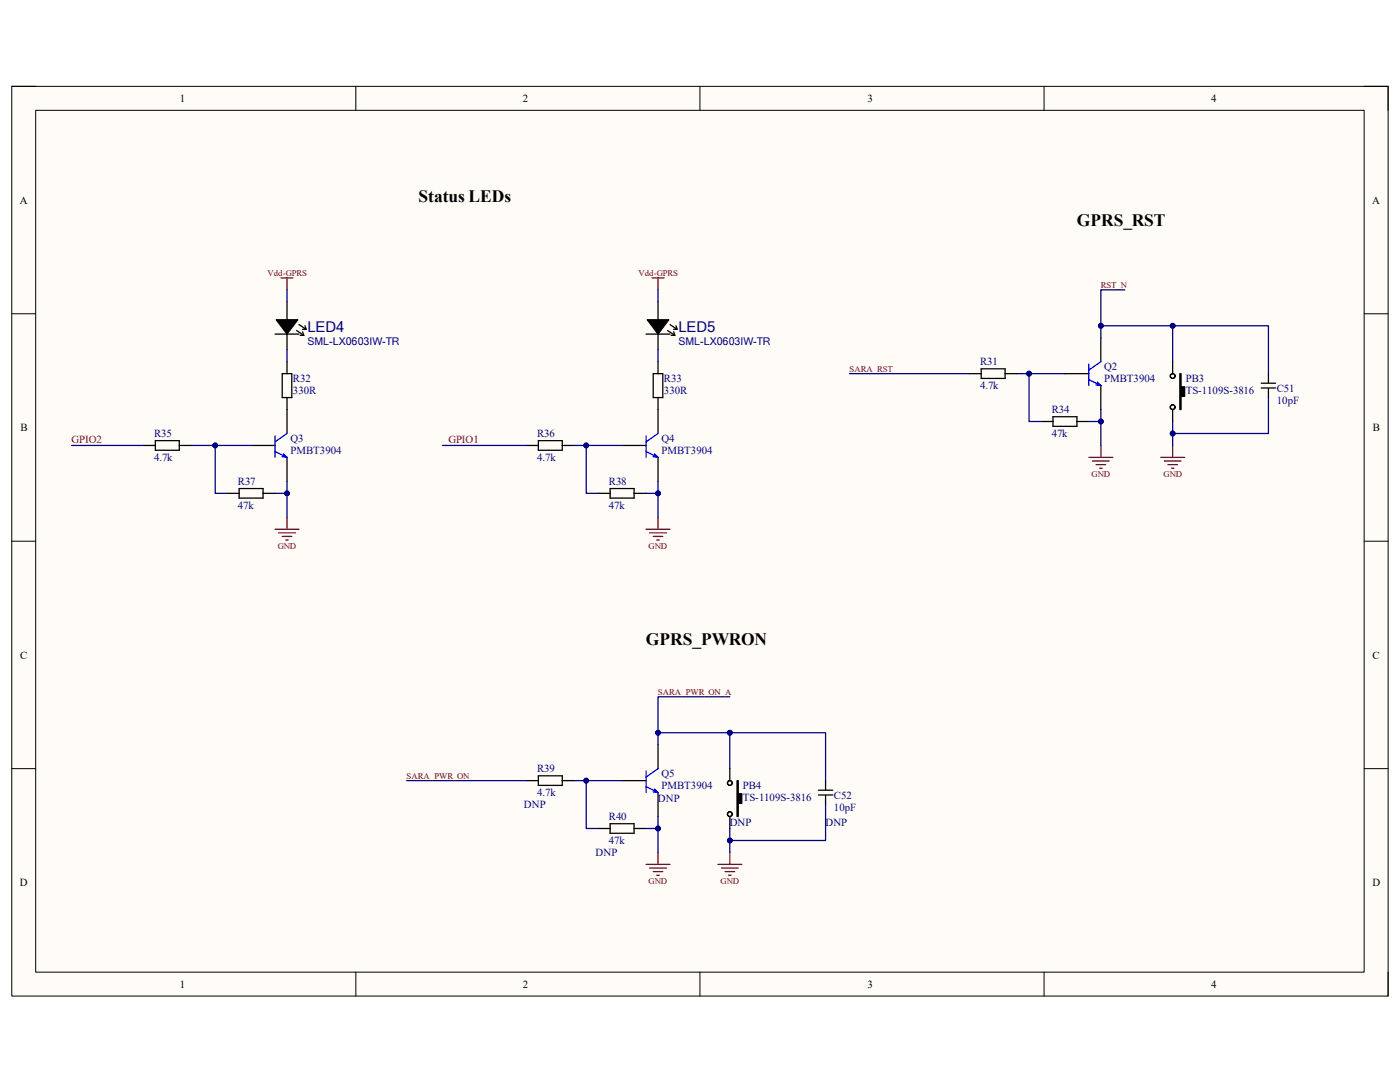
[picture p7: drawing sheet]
<svg xmlns="http://www.w3.org/2000/svg" width="279mm" height="216mm" viewBox="0 0 279 216" stroke-linecap="round" stroke-linejoin="round" font-family="sans-serif">
<path d="M2.3 17.2h274.7v181.6h-274.7z" fill-rule="evenodd" fill="#fffcf8"/>
<path d="M2.3 17.2h274.7v181.6h-274.7z" fill="none" stroke="#000" stroke-width=".2"/>
<path d="M7.1 22h265.1v172h-265.1z" fill-rule="evenodd" fill="#fffcf8"/>
<g fill="none" stroke="#000" stroke-width=".2">
<path d="M2.3 17.2h4.8M71 17.2v4.8M139.7 17.2v4.8M208.4 17.2v4.8M272.2 17.2h4.8v4.8M7.1 22h265.1v172h-265.1zM2.3 62.6h4.8M272.2 62.6h4.8M2.3 108h4.8M272.2 108h4.8M2.3 153.4h4.8M272.2 153.4h4.8"/>
<path d="M71 194v4.8M139.7 194v4.8M208.4 194v4.8M277 194v4.8"/>
</g>
<g fill="none" stroke="#000" stroke-width=".25">
<path d="M54.9 66.7h4.8M55.1 63.8h4.3l-2.1 2.9zM56.3 74.6h1.9v4.7h-1.9zM57.3 60.2v3.6M57.3 66.7v3.1M57.3 72.2v2.4M57.3 79.3v7.2M59.2 66l1.4 .9M59.7 64.8l1.4 .9M59.9 66.9h.7M60.4 65.7h.7M60.4 66.2l.2 .7"/>
<path d="M60.9 65l.2 .7M128.9 66.7h4.8M129.2 63.8h4.3l-2.2 2.9zM130.4 74.6h1.9v4.7h-1.9zM131.3 60.2v3.6M131.3 66.7v3.1M131.3 72.2v2.4M131.3 79.3v7.2M133.2 66l1.5 .9M133.7 64.8l1.4 .9M133.9 66.9h.8M134.4 65.7h.7"/>
<path d="M134.4 66.2l.3 .7M134.9 65l.2 .7M193.4 74.6h2.4M195.8 73.6h4.8v1.9h-4.8zM200.6 74.6h2.4M212.5 74.6h4.8M219.7 67.4v4.8M219.7 76.9v4.8M234 72.2v2.4M235.5 74.6h.2v2.6h.7v1.9h-.7v2.6h-.2zM251.7 77.4h2.9M251.7 76.5h2.9"/>
<path d="M253.1 74.6v1.7M253.1 77.5v1.8M28.6 88.9h2.4M31 87.9h4.8v1.9h-4.8zM35.8 88.9h2.4M45.3 98.4h2.4M47.7 97.5h4.8v1.9h-4.8zM50.1 88.9h4.8M52.5 98.4h2.4M57.3 91.3v4.7M105.1 88.9h2.3M107.4 87.9h4.8v1.9h-4.8z"/>
<path d="M112.2 88.9h2.4M119.4 98.4h2.4M121.8 97.5h4.7v1.9h-4.7zM124.2 88.9h4.7M126.5 98.4h2.4M131.3 91.3v4.7M207.8 84.1h2.3M210.1 83.2h4.8v1.9h-4.8zM214.9 84.1h2.4M234 81.7v2.4"/>
<circle cx="234" cy="75" r=".48"/>
<circle cx="234" cy="75" r=".47"/>
<circle cx="234" cy="81.2" r=".48"/>
<circle cx="234" cy="81.2" r=".47"/>
</g>
<g fill="#000">
<path d="M55.1 63.8h4.3l-2.1 2.9zM129.2 63.8h4.3l-2.2 2.9z"/>
<path d="M235.5 74.6h.2v2.6h.7v1.9h-.7v2.6h-.2z" fill-rule="evenodd"/>
</g>
<g fill="none" stroke="#00f" stroke-width=".25">
<path d="M217.3 72.6v4.3M217.3 75.8l2.4 1.1M218.7 76.8l1 .1M219 76.2l.7 .7M219.7 72.2l-2.4 1.6M54.9 87v4.3M54.9 90.1l2.4 1.2M56.3 91.1l1 .2M56.6 90.6l.7 .7M57.3 86.5l-2.4 1.7M128.9 87v4.3M128.9 90.1l2.4 1.2"/>
<path d="M130.3 91.1l1 .2M130.6 90.6l.7 .7M131.3 86.5l-2.4 1.7"/>
</g>
<g fill="none" stroke="#800000" stroke-width=".25">
<path d="M56.1 55.4h2.4M57.3 55.4v2.4M130.1 55.4h2.4M131.3 55.4v2.4M217.3 91.3h4.8M218 92h3.4M218.7 92.7h2M219.5 93.4h.4M219.7 88.9v2.4M231.6 91.3h4.8M232.4 92h3.3M233.1 92.7h1.9"/>
<path d="M233.8 93.4h.5M234 88.9v2.4M54.9 105.6h4.8M55.6 106.3h3.3M56.3 107h1.9M57 107.8h.5M57.3 103.2v2.4M128.9 105.6h4.8M129.7 106.3h3.3M130.4 107h1.9M131.1 107.8h.5M131.3 103.2v2.4"/>
</g>
<path d="M88.3 88.9h16.8M131.3 96v2.4h-2.4" fill="none" stroke="#000080" stroke-width=".25"/>
<circle cx="131.3" cy="98.4" r=".48" fill="#000080"/>
<circle cx="131.3" cy="98.4" r=".48" fill="none" stroke="#000080" stroke-width=".2"/>
<path d="M124.2 88.9h-7.2v9.5h2.4" fill="none" stroke="#000080" stroke-width=".25"/>
<circle cx="117" cy="88.9" r=".48" fill="#000080"/>
<circle cx="117" cy="88.9" r=".48" fill="none" stroke="#000080" stroke-width=".2"/>
<path d="M131.3 98.4v4.8" fill="none" stroke="#000080" stroke-width=".25"/>
<circle cx="131.3" cy="98.4" r=".48" fill="#000080"/>
<circle cx="131.3" cy="98.4" r=".48" fill="none" stroke="#000080" stroke-width=".2"/>
<path d="M131.3 57.8v2.4M131.3 69.8v2.4M114.6 88.9h2.4" fill="none" stroke="#000080" stroke-width=".25"/>
<circle cx="117" cy="88.9" r=".48" fill="#000080"/>
<circle cx="117" cy="88.9" r=".48" fill="none" stroke="#000080" stroke-width=".2"/>
<path d="M57.3 96v2.4h-2.4" fill="none" stroke="#000080" stroke-width=".25"/>
<circle cx="57.3" cy="98.4" r=".48" fill="#000080"/>
<circle cx="57.3" cy="98.4" r=".48" fill="none" stroke="#000080" stroke-width=".2"/>
<path d="M42.9 88.9v9.5h2.4" fill="none" stroke="#000080" stroke-width=".25"/>
<circle cx="42.9" cy="88.9" r=".48" fill="#000080"/>
<circle cx="42.9" cy="88.9" r=".48" fill="none" stroke="#000080" stroke-width=".2"/>
<path d="M57.3 98.4v4.8" fill="none" stroke="#000080" stroke-width=".25"/>
<circle cx="57.3" cy="98.4" r=".48" fill="#000080"/>
<circle cx="57.3" cy="98.4" r=".48" fill="none" stroke="#000080" stroke-width=".2"/>
<path d="M57.3 57.8v2.4M57.3 69.8v2.4M205.4 74.6v9.5h2.4M14.3 88.9h14.3" fill="none" stroke="#000080" stroke-width=".25"/>
<circle cx="205.4" cy="74.6" r=".48" fill="#000080"/>
<circle cx="205.4" cy="74.6" r=".48" fill="none" stroke="#000080" stroke-width=".2"/>
<path d="M219.7 81.7v2.4h-2.4" fill="none" stroke="#000080" stroke-width=".25"/>
<circle cx="219.7" cy="84.1" r=".48" fill="#000080"/>
<circle cx="219.7" cy="84.1" r=".48" fill="none" stroke="#000080" stroke-width=".2"/>
<path d="M219.7 84.1v4.8" fill="none" stroke="#000080" stroke-width=".25"/>
<circle cx="219.7" cy="84.1" r=".48" fill="#000080"/>
<circle cx="219.7" cy="84.1" r=".48" fill="none" stroke="#000080" stroke-width=".2"/>
<path d="M169.5 74.6h23.9M38.2 88.9h11.9" fill="none" stroke="#000080" stroke-width=".25"/>
<circle cx="42.9" cy="88.9" r=".48" fill="#000080"/>
<circle cx="42.9" cy="88.9" r=".48" fill="none" stroke="#000080" stroke-width=".2"/>
<path d="M219.7 67.4v-2.4h14.3v7.2" fill="none" stroke="#000080" stroke-width=".25"/>
<circle cx="219.7" cy="65" r=".48" fill="#000080"/>
<circle cx="219.7" cy="65" r=".48" fill="none" stroke="#000080" stroke-width=".2"/>
<circle cx="234" cy="65" r=".48" fill="#000080"/>
<circle cx="234" cy="65" r=".48" fill="none" stroke="#000080" stroke-width=".2"/>
<path d="M224.5 57.8h-4.8v7.2" fill="none" stroke="#000080" stroke-width=".25"/>
<circle cx="219.7" cy="65" r=".48" fill="#000080"/>
<circle cx="219.7" cy="65" r=".48" fill="none" stroke="#000080" stroke-width=".2"/>
<path d="M203 74.6h9.5" fill="none" stroke="#000080" stroke-width=".25"/>
<circle cx="205.4" cy="74.6" r=".48" fill="#000080"/>
<circle cx="205.4" cy="74.6" r=".48" fill="none" stroke="#000080" stroke-width=".2"/>
<path d="M234 84.1v4.8" fill="none" stroke="#000080" stroke-width=".25"/>
<circle cx="234" cy="86.5" r=".48" fill="#000080"/>
<circle cx="234" cy="86.5" r=".48" fill="none" stroke="#000080" stroke-width=".2"/>
<path d="M234 65h19.1v9.6" fill="none" stroke="#000080" stroke-width=".25"/>
<circle cx="234" cy="65" r=".48" fill="#000080"/>
<circle cx="234" cy="65" r=".48" fill="none" stroke="#000080" stroke-width=".2"/>
<path d="M253.1 79.3v7.2h-19.1" fill="none" stroke="#000080" stroke-width=".25"/>
<circle cx="234" cy="86.5" r=".48" fill="#000080"/>
<circle cx="234" cy="86.5" r=".48" fill="none" stroke="#000080" stroke-width=".2"/>
<g fill="none" stroke="#000" stroke-width=".25">
<path d="M105.1 155.8h2.3M107.4 154.8h4.8v1.9h-4.8zM112.2 155.8h2.4M124.2 155.8h4.7M131.3 148.6v4.8M131.3 158.2v4.7M145.7 153.4v2.4M147.1 155.8h.2v2.6h.7v1.9h-.7v2.6h-.2zM163.3 158.6h2.9M163.3 157.7h2.9M164.8 155.8v1.8M164.8 158.7v1.8"/>
<path d="M119.4 165.3h2.4M121.8 164.4h4.7v1.9h-4.7zM126.5 165.3h2.4M145.7 162.9v2.4"/>
<circle cx="145.7" cy="156.2" r=".48"/>
<circle cx="145.7" cy="156.2" r=".47"/>
<circle cx="145.7" cy="162.5" r=".48"/>
<circle cx="145.7" cy="162.4" r=".47"/>
</g>
<path d="M128.9 153.9v4.3M128.9 157l2.4 1.2M130.3 158l1 .2M130.6 157.4l.7 .8M131.3 153.4l-2.4 1.6" fill="none" stroke="#00f" stroke-width=".25"/>
<path d="M147.1 155.8h.2v2.6h.7v1.9h-.7v2.6h-.2z" fill-rule="evenodd" fill="#000"/>
<path d="M128.9 172.5h4.8M129.7 173.2h3.3M130.4 173.9h1.9M131.1 174.6h.5M131.3 170.1v2.4M143.3 172.5h4.7M144 173.2h3.3M144.7 173.9h1.9M145.4 174.6h.5M145.7 170.1v2.4" fill="none" stroke="#800000" stroke-width=".25"/>
<path d="M117 155.8v9.5h2.4" fill="none" stroke="#000080" stroke-width=".25"/>
<circle cx="117" cy="155.8" r=".48" fill="#000080"/>
<circle cx="117" cy="155.8" r=".48" fill="none" stroke="#000080" stroke-width=".2"/>
<path d="M131.3 162.9v2.4h-2.4" fill="none" stroke="#000080" stroke-width=".25"/>
<circle cx="131.3" cy="165.3" r=".48" fill="#000080"/>
<circle cx="131.3" cy="165.3" r=".48" fill="none" stroke="#000080" stroke-width=".2"/>
<path d="M131.3 165.3v4.8" fill="none" stroke="#000080" stroke-width=".25"/>
<circle cx="131.3" cy="165.3" r=".48" fill="#000080"/>
<circle cx="131.3" cy="165.3" r=".48" fill="none" stroke="#000080" stroke-width=".2"/>
<path d="M81.2 155.8h23.9M131.3 148.6v-2.4h14.4v7.2" fill="none" stroke="#000080" stroke-width=".25"/>
<circle cx="131.3" cy="146.2" r=".48" fill="#000080"/>
<circle cx="131.3" cy="146.2" r=".48" fill="none" stroke="#000080" stroke-width=".2"/>
<circle cx="145.7" cy="146.2" r=".48" fill="#000080"/>
<circle cx="145.7" cy="146.2" r=".48" fill="none" stroke="#000080" stroke-width=".2"/>
<path d="M145.7 139h-14.4v7.2" fill="none" stroke="#000080" stroke-width=".25"/>
<circle cx="131.3" cy="146.2" r=".48" fill="#000080"/>
<circle cx="131.3" cy="146.2" r=".48" fill="none" stroke="#000080" stroke-width=".2"/>
<path d="M145.7 146.2h19.1v9.6" fill="none" stroke="#000080" stroke-width=".25"/>
<circle cx="145.7" cy="146.2" r=".48" fill="#000080"/>
<circle cx="145.7" cy="146.2" r=".48" fill="none" stroke="#000080" stroke-width=".2"/>
<path d="M164.8 160.5v7.2h-19.1" fill="none" stroke="#000080" stroke-width=".25"/>
<circle cx="145.7" cy="167.7" r=".48" fill="#000080"/>
<circle cx="145.7" cy="167.7" r=".48" fill="none" stroke="#000080" stroke-width=".2"/>
<path d="M114.6 155.8h9.6" fill="none" stroke="#000080" stroke-width=".25"/>
<circle cx="117" cy="155.8" r=".48" fill="#000080"/>
<circle cx="117" cy="155.8" r=".48" fill="none" stroke="#000080" stroke-width=".2"/>
<path d="M145.7 165.3v4.8" fill="none" stroke="#000080" stroke-width=".25"/>
<circle cx="145.7" cy="167.7" r=".48" fill="#000080"/>
<circle cx="145.7" cy="167.7" r=".48" fill="none" stroke="#000080" stroke-width=".2"/>
<g font-size="3.5">
<text x="83.5" y="40.4">Status LEDs</text>
<text x="214.9" y="45.2">GPRS_RST</text>
<text x="128.9" y="128.7">GPRS_PWRON</text>
</g>
<g font-size="3" fill="#000080">
<text x="61.3" y="66.3">LED4</text>
<text x="135.4" y="66.3">LED5</text>
</g>
<g font-size="2.2">
<text x="35.9" y="20.4">1</text>
<text x="104.4" y="20.4">2</text>
<text x="173.1" y="20.4">3</text>
<text x="241.7" y="20.4">4</text>
<text x="3.9" y="40.6">A</text>
<text x="273.9" y="40.6">A</text>
<text x="4.1" y="86">B</text>
<text x="274" y="86">B</text>
<text x="4" y="131.4">C</text>
<text x="273.9" y="131.4">C</text>
<text x="4" y="176.8">D</text>
<text x="273.9" y="176.8">D</text>
<text x="35.9" y="197.1">1</text>
<text x="104.4" y="197.1">2</text>
<text x="173.1" y="197.1">3</text>
<text x="241.7" y="197.1">4</text>
</g>
<g font-size="2.2" fill="#000080">
<text x="58.5" y="76.2">R32</text>
<text x="132.5" y="76.2">R33</text>
<text x="195.6" y="72.9">R31</text>
<text x="195.6" y="77.7">4.7k</text>
<text x="220.4" y="73.9">Q2</text>
<text x="220.4" y="76.2">PMBT3904</text>
<text x="236.6" y="76.2">PB3</text>
<text x="58.5" y="78.6">330R</text>
<text x="132.5" y="78.6">330R</text>
<text x="209.9" y="82.5">R34</text>
<text x="236.6" y="78.6">TS-1109S-3816</text>
<text x="254.8" y="78.1">C51</text>
<text x="254.8" y="80.6">10pF</text>
<text x="30.7" y="87.2">R35</text>
<text x="58" y="88.2">Q3</text>
<text x="107.2" y="87.2">R36</text>
<text x="132" y="88.2">Q4</text>
<text x="209.9" y="87.2">47k</text>
<text x="30.7" y="92">4.7k</text>
<text x="58" y="90.6">PMBT3904</text>
<text x="107.2" y="92">4.7k</text>
<text x="132" y="90.6">PMBT3904</text>
<text x="47.5" y="96.8">R37</text>
<text x="47.5" y="101.6">47k</text>
<text x="121.5" y="96.8">R38</text>
<text x="121.5" y="101.6">47k</text>
<text x="107.2" y="154.1">R39</text>
<text x="132" y="155.1">Q5</text>
<text x="104.6" y="161.3">DNP</text>
<text x="107.2" y="158.9">4.7k</text>
<text x="131.3" y="160.1">DNP</text>
<text x="132" y="157.4">PMBT3904</text>
<text x="148.3" y="157.4">PB4</text>
<text x="148.3" y="159.9">TS-1109S-3816</text>
<text x="166.4" y="159.4">C52</text>
<text x="166.4" y="161.8">10pF</text>
<text x="121.5" y="163.7">R40</text>
<text x="145.6" y="164.8">DNP</text>
<text x="164.8" y="164.8">DNP</text>
<text x="118.9" y="170.8">DNP</text>
<text x="121.5" y="168.4">47k</text>
</g>
<g font-size="2.2" fill="#800000">
<text x="14.3" y="88.4">GPIO2</text>
<text x="89.5" y="88.4">GPIO1</text>
</g>
<g font-size="2.1" fill="#000080">
<text x="61.3" y="68.9">SML-LX0603IW-TR</text>
<text x="135.4" y="68.9">SML-LX0603IW-TR</text>
</g>
<g font-size="1.7" fill="#800000">
<text x="53.4" y="55.1">Vdd-GPRS</text>
<text x="127.4" y="55.1">Vdd-GPRS</text>
<text x="219.7" y="57.4">RST_N</text>
<text x="169.5" y="74.2">SARA_RST</text>
<text x="217.8" y="95.2">GND</text>
<text x="232.2" y="95.2">GND</text>
<text x="55.4" y="109.5">GND</text>
<text x="129.5" y="109.5">GND</text>
<text x="131.3" y="138.7">SARA_PWR_ON_A</text>
<text x="81.2" y="155.4">SARA_PWR_ON</text>
<text x="129.5" y="176.4">GND</text>
<text x="143.8" y="176.4">GND</text>
</g>
</svg>
